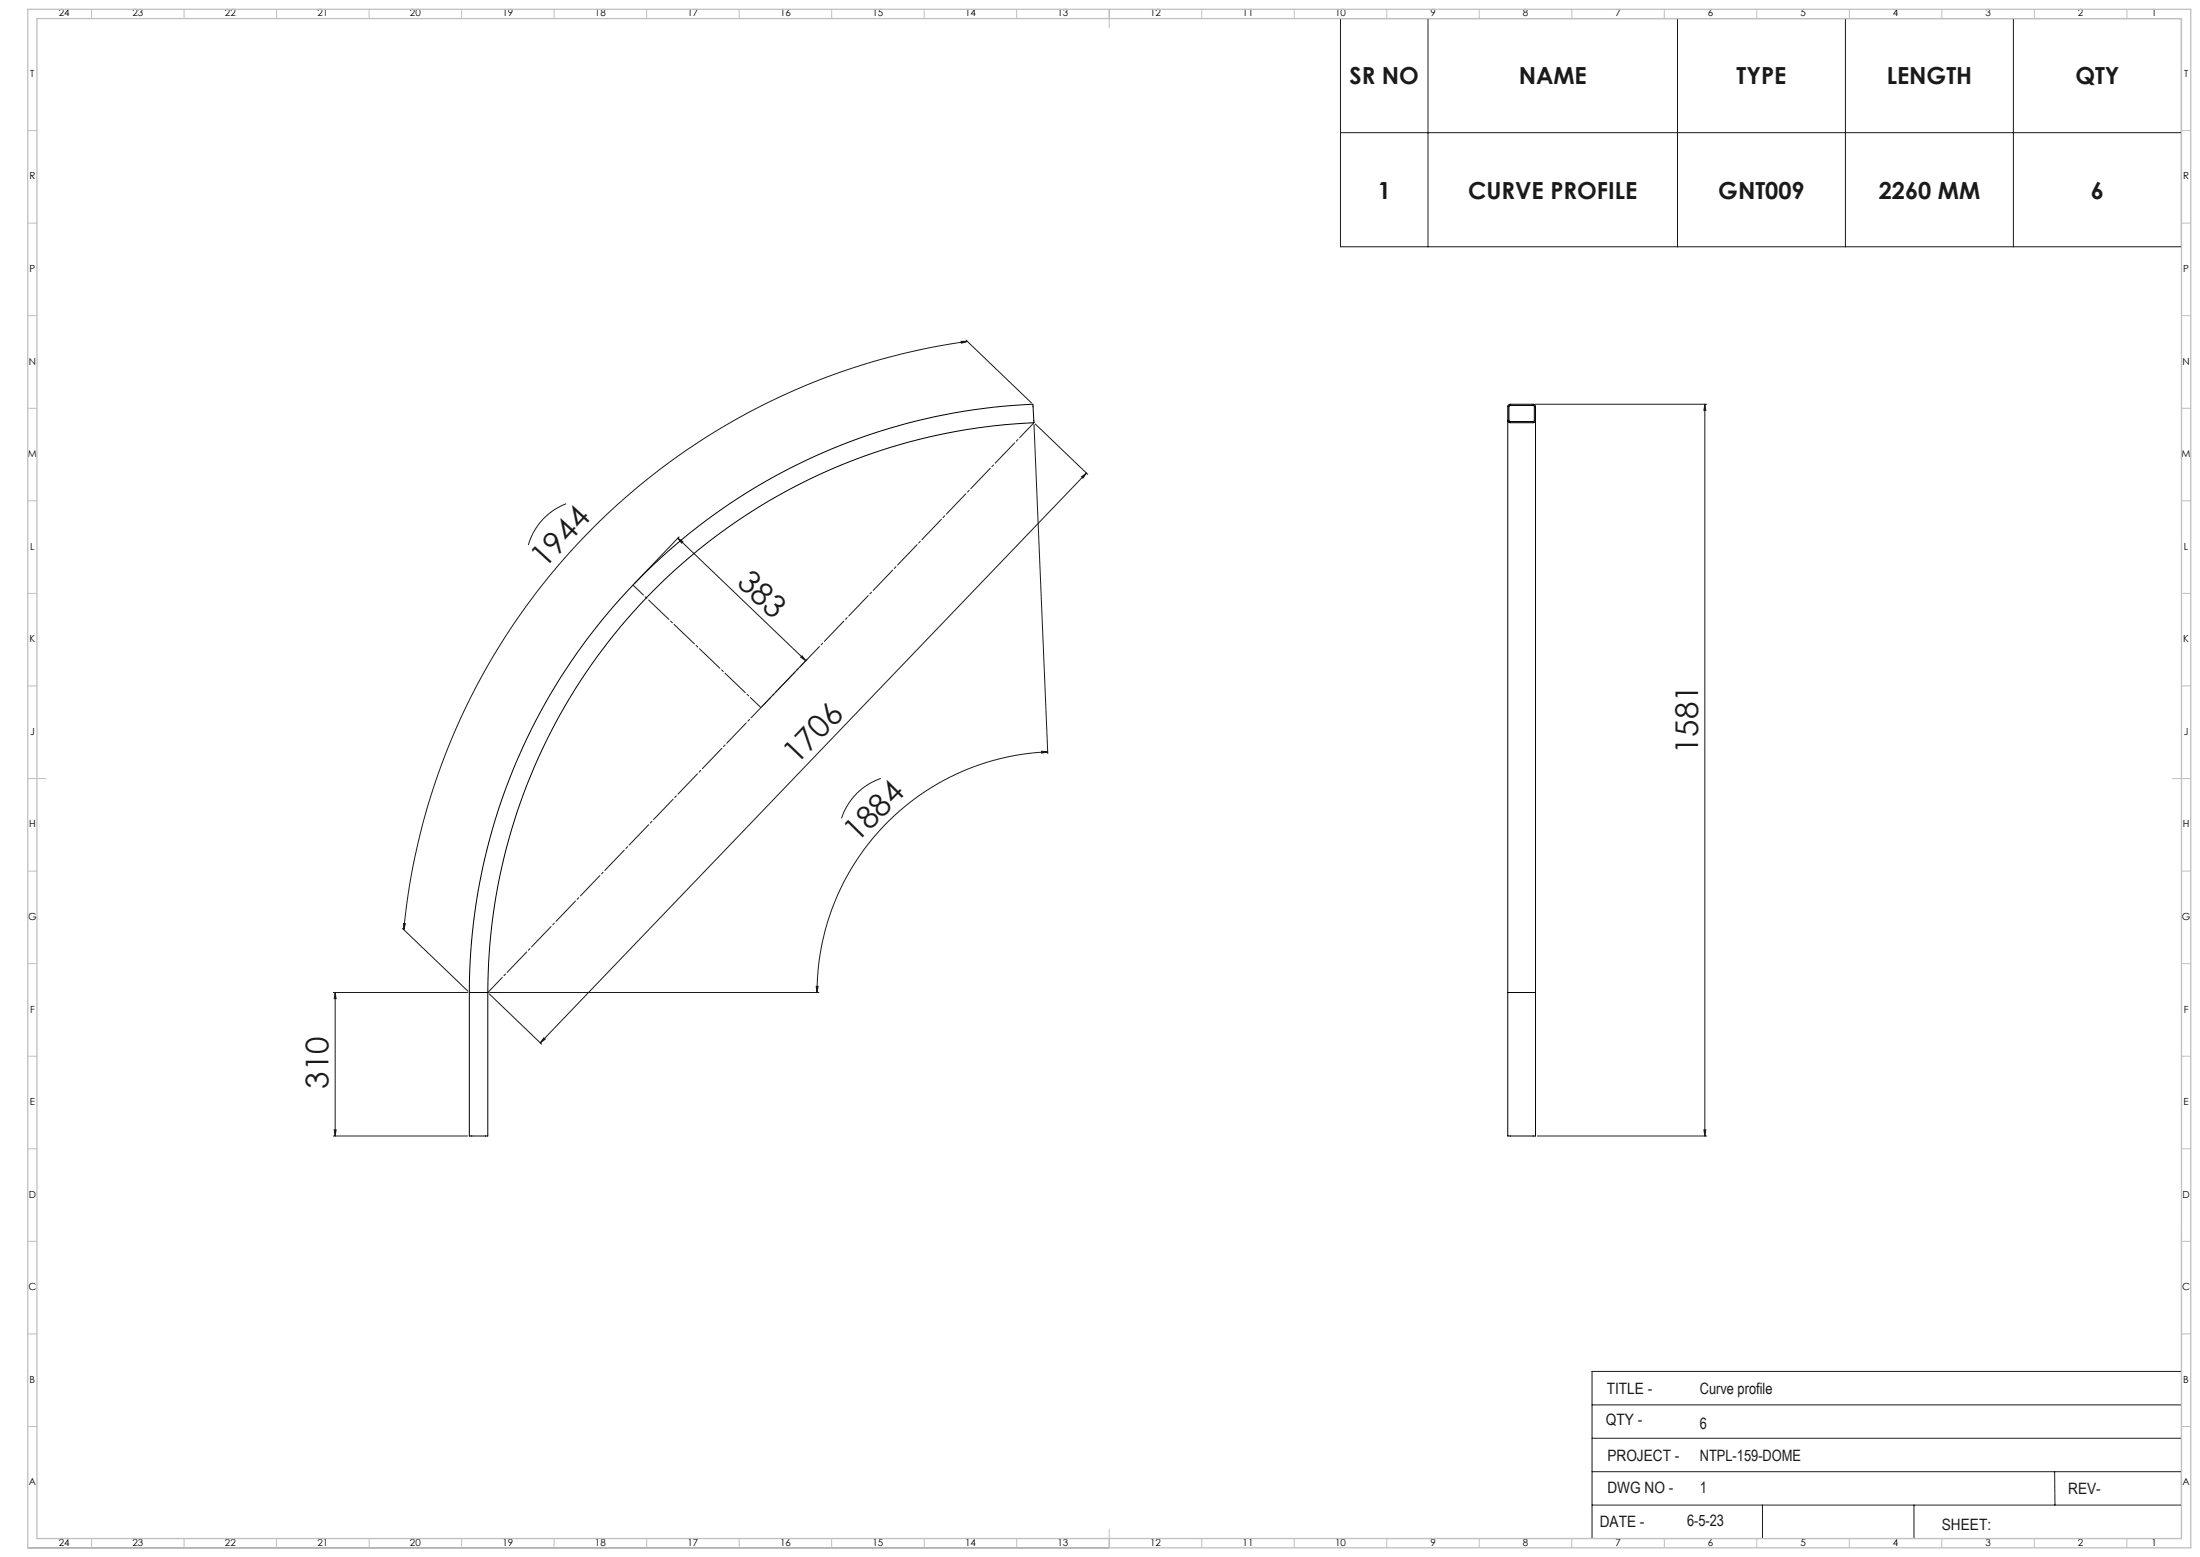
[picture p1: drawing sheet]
<svg xmlns="http://www.w3.org/2000/svg" width="1189mm" height="841mm" viewBox="0 0 1189 841" stroke-linecap="round" stroke-linejoin="round" font-family="sans-serif">
<g fill="none" stroke="#191924" stroke-width=".54">
<path d="M724 10h455v123h-455zM772 10v123M907 10v123M997 10v123M1088 10v123M724 72h455M519 184h4l-3 1zM522 184l35 34M523 184a355 355 0 0 0-305 318M830 218h92M921 218l1 4h-1zM921 218v396"/>
<path d="M559 229l7 178M560 229l28 27M585 258l2-2-2 2zM587 256l-295 307M306 272a34 34 0 0 0-20 22M366 291l3 2h-1zM366 291l70 66M367 290l-24 25M433 354l3 3-3-2zM436 356l-24 26M563 406h3l-3 1zM566 406a130 130 0 0 0-124 130"/>
<path d="M476 420a34 34 0 0 0-21 22M218 499h1l-1 3zM217 501l36 34M180 536h73M181 536l1 3h-1zM181 536v78M264 537l29 27M265 536h178M441 533h1v3zM294 561h1l-3 2zM180 614h73M181 610h1l-1 4z"/>
<path d="M831 614h91M921 610h1l-1 4zM1179 662v169h-430M860 759h319M1179 741h-319v90M860 777h319M860 795h319M1110 795l1 18M860 813h319M953 813v18M1034 813v18M15 836h584"/>
<path d="M20 831h579M648 831h1"/>
</g>
<path d="M559 228l-295 308" fill="none" stroke="#191924" stroke-width=".54" stroke-dasharray="15.2 1.3 1.3 1.3" stroke-dashoffset="4"/>
<path d="M342 316l69 66" fill="none" stroke="#191924" stroke-width=".54" stroke-dasharray="15.2 1.3 1.3 1.3" stroke-dashoffset="7.4"/>
<g fill="none" stroke="#c0c0c0" stroke-width=".54">
<path d="M49 5v5M99 5v5M149 5v5M199 5v5M249 5v5M299 5v5M349 5v5M399 5v5M449 5v5M499 5v5M549 5v5M599 5v10"/>
<path d="M649 5v5M699 5v5M749 5v5M799 5v5M849 5v5M899 5v5M949 5v5M999 5v5M1049 5v5M1099 5v5M1149 5v5M15 71h5"/>
<path d="M1179 71h5M15 121h5M1179 121h5M15 171h5M1179 171h5M15 221h5M1179 221h5M15 271h5M1179 271h5M15 321h5M1179 321h5M15 371h5"/>
<path d="M1179 371h5M15 421h10M1174 421h10M15 471h5M1179 471h5M15 521h5M1179 521h5M15 571h5M1179 571h5M15 621h5M1179 621h5M15 671h5"/>
<path d="M1179 671h5M15 721h5M1179 721h5M15 771h5M1179 771h5M49 831v5M99 831v5M149 831v5M199 831v5M249 831v5M299 831v5M349 831v5"/>
<path d="M399 831v5M449 831v5M499 831v5M549 831v5M599 826v10M649 831v5M699 831v5M749 831v5M799 831v5M849 831v5M899 831v5M949 831v5"/>
<path d="M999 831v5M1049 831v5M1099 831v5M1149 831v5"/>
</g>
<path d="M15 5h1169v831h-1169zM20 10h1159v821h-1159z" fill="none" stroke="#c0c0c0" stroke-width=".7"/>
<g fill="#191924">
<path d="M585 258l2-2-2 2zM294 561h1l-3 2z"/>
<path d="M366 291l3 2h-1zM433 354l3 3-3-2z"/>
<path d="M563 406h3l-3 1zM441 533h1v3z"/>
<path d="M519 184h4l-3 1zM218 499h1l-1 3z"/>
<path d="M181 610h1l-1 4zM181 536l1 3h-1z"/>
<path d="M921 218l1 4h-1zM921 610h1l-1 4z"/>
</g>
<path d="M816 219h13v8l-13 1zM815 227l1 1h13l1-1M815 227v-8l1-1 13 1h1v8M815 227v309M830 227v309M254 536a318 318 0 0 1 304-318l1 10a309 309 0 0 0-295 308M254 536h8M254 536v78h10v-78M262 536h2M815 536h15M815 536v78h15v-78" fill="none" stroke="#000" stroke-width=".54"/>
<g font-size="16.9" fill="#191924">
<text x="295" y="308" transform="rotate(-47 295 308)">1944</text>
<text x="398" y="316" transform="rotate(44 398 316)">383</text>
<text x="918" y="407" transform="rotate(-90 918 407)">1581</text>
<text x="431" y="413" transform="rotate(-46 431 413)">1706</text>
<text x="463" y="455" transform="rotate(-45 463 455)">1884</text>
<text x="177" y="588" transform="rotate(-90 177 588)">310</text>
</g>
<g font-size="12.7" fill="#191924">
<text x="729" y="46">SR NO</text>
<text x="821" y="46">NAME</text>
<text x="939" y="46">TYPE</text>
<text x="1020" y="46">LENGTH</text>
<text x="1122" y="46">QTY</text>
<text x="745" y="107">1</text>
<text x="793" y="107">CURVE PROFILE</text>
<text x="929" y="107">GNT009</text>
<text x="1015" y="107">2260 MM</text>
<text x="1130" y="107">6</text>
</g>
<g font-size="8.5" fill="#191924">
<text x="868" y="753">TITLE -</text>
<text x="919" y="753">Curve profile</text>
<text x="868" y="770">QTY -</text>
<text x="919" y="772">6</text>
<text x="869" y="789">PROJECT -</text>
<text x="919" y="789">NTPL-159-DOME</text>
<text x="869" y="807">DWG NO -</text>
<text x="919" y="807">1</text>
<text x="1118" y="807">REV-</text>
<text x="865" y="825">DATE -</text>
<text x="912" y="824">6-5-23</text>
<text x="1049" y="826">SHEET:</text>
</g>
<g font-size="5.3">
<text x="32" y="9">24</text>
<text x="72" y="9">23</text>
<text x="122" y="9">22</text>
<text x="172" y="9">21</text>
<text x="222" y="9">20</text>
<text x="272" y="9">19</text>
<text x="322" y="9">18</text>
<text x="372" y="9">17</text>
<text x="422" y="9">16</text>
<text x="472" y="9">15</text>
<text x="522" y="9">14</text>
<text x="572" y="9">13</text>
<text x="622" y="9">12</text>
<text x="672" y="9">11</text>
<text x="722" y="9">10</text>
<text x="773" y="9">9</text>
<text x="823" y="9">8</text>
<text x="873" y="9">7</text>
<text x="923" y="9">6</text>
<text x="973" y="9">5</text>
<text x="1023" y="9">4</text>
<text x="1073" y="9">3</text>
<text x="1123" y="9">2</text>
<text x="1163" y="9">1</text>
<text x="16" y="42">T</text>
<text x="1180" y="42">T</text>
<text x="16" y="97">R</text>
<text x="1180" y="97">R</text>
<text x="16" y="147">P</text>
<text x="1180" y="147">P</text>
<text x="16" y="197">N</text>
<text x="1180" y="197">N</text>
<text x="15" y="247">M</text>
<text x="1179" y="247">M</text>
<text x="16" y="297">L</text>
<text x="1180" y="297">L</text>
<text x="16" y="347">K</text>
<text x="1180" y="347">K</text>
<text x="16" y="397">J</text>
<text x="1180" y="397">J</text>
<text x="16" y="447">H</text>
<text x="1180" y="447">H</text>
<text x="15" y="497">G</text>
<text x="1179" y="497">G</text>
<text x="16" y="547">F</text>
<text x="1180" y="547">F</text>
<text x="16" y="597">E</text>
<text x="1180" y="597">E</text>
<text x="16" y="647">D</text>
<text x="1180" y="647">D</text>
<text x="15" y="697">C</text>
<text x="1179" y="697">C</text>
<text x="16" y="747">B</text>
<text x="1180" y="747">B</text>
<text x="16" y="802">A</text>
<text x="1180" y="802">A</text>
<text x="32" y="835">24</text>
<text x="72" y="835">23</text>
<text x="122" y="835">22</text>
<text x="172" y="835">21</text>
<text x="222" y="835">20</text>
<text x="272" y="835">19</text>
<text x="322" y="835">18</text>
<text x="372" y="835">17</text>
<text x="422" y="835">16</text>
<text x="472" y="835">15</text>
<text x="522" y="835">14</text>
<text x="572" y="835">13</text>
<text x="622" y="835">12</text>
<text x="672" y="835">11</text>
<text x="722" y="835">10</text>
<text x="773" y="835">9</text>
<text x="823" y="835">8</text>
<text x="873" y="835">7</text>
<text x="923" y="835">6</text>
<text x="973" y="835">5</text>
<text x="1023" y="835">4</text>
<text x="1073" y="835">3</text>
<text x="1123" y="835">2</text>
<text x="1163" y="835">1</text>
</g>
</svg>
